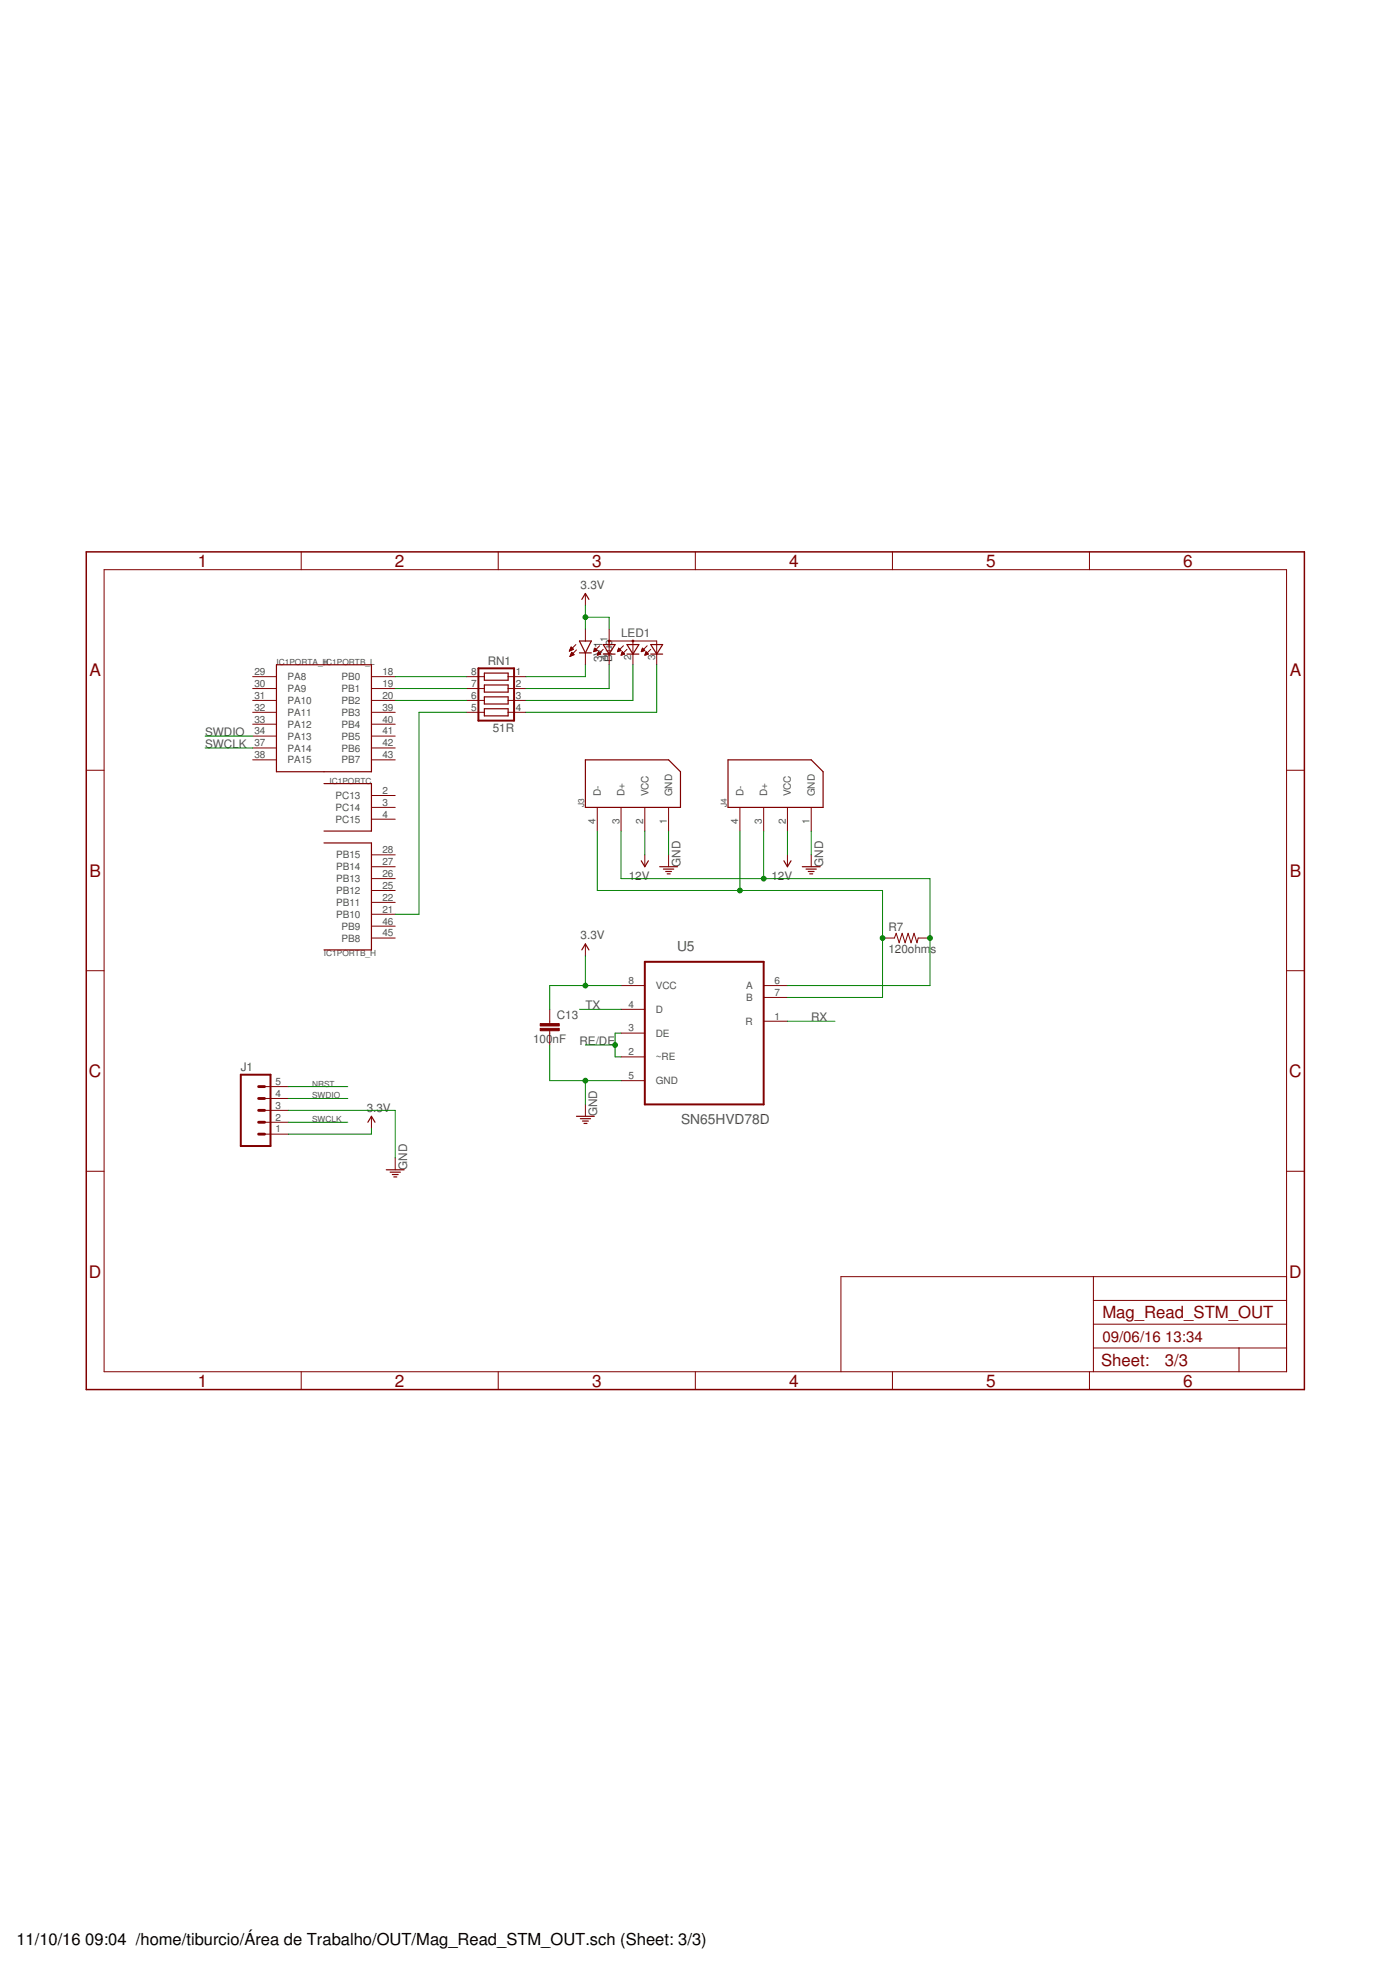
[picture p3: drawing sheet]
<svg xmlns="http://www.w3.org/2000/svg" width="297mm" height="420mm" viewBox="0 0 297 420" stroke-linecap="round" stroke-linejoin="round" font-family="sans-serif">
<g fill="none" stroke="#800000" stroke-width=".21">
<path d="M64.4 117.9v3.9M106.5 117.9v3.9M148.6 117.9v3.9M190.7 117.9v3.9M232.8 117.9v3.9M22.2 121.8h252.7v171.4h-252.7zM121.7 139.1h.1M121.8 139h.3M121.8 138.9h.6M121.9 138.7h.6M121.9 138.6h.5M121.9 139.9h.7"/>
<path d="M122 138.5h.3M122 138.4h.2M122 139.8h.6M122 138.3l.6 .5-.9 .3zM122 139.7h.5M122.1 139.6h.2M122.2 139.4h.1M122.7 139.9l-.5-.5-.4 .9M122.7 139.9l-.9 .4M123.1 137.8l-1.4 1.3M123.2 138.9l-1.4 1.4M125.1 126.8v2.6"/>
<path d="M125.1 134.5v2.5M125.1 139.5v2.6M126.9 139.2h.2M126.9 139.1h.5M127 139h.6M127 138.9h.5M127.1 138.7h.2M127.1 138.6h.1M127.1 138.5l.5 .5-.7 .3zM127.7 139.9h.3M127.7 139.8h.6M127.8 139.7h.5"/>
<path d="M127.8 139.6h.4M127.8 139.4h.3M127.9 139.3h.1M127.9 139.3l.5 .5-.8 .2zM128.1 138l-.8 .9M128.9 138.8l-.9 .9M130.2 137h10.1v5.1M130.2 134.5v7.6M132 139.2h.2M132 139.1h.5M132.1 139h.6M132.1 138.9h.4"/>
<path d="M132.1 138.7h.3M132.2 138.6h.1M132.2 138.5l.5 .5-.7 .3zM132.8 139.9h.2M132.8 139.8h.6M132.8 139.7h.6M132.9 139.6h.4M132.9 139.4h.2M132.9 139.3h.1M133 139.3l.5 .5-.8 .2zM133.2 138l-.9 .9M134 138.8l-.9 .9"/>
<path d="M135.3 137v5.1M137.1 139.2h.1M137.1 139.1h.5M137.1 139h.6M137.2 138.9h.4M137.2 138.7h.3M137.3 138.6h.1M137.3 138.5l.5 .5-.8 .3zM137.8 139.9h.3M137.9 139.8h.6M137.9 139.7h.6M137.9 139.6h.4"/>
<path d="M138 139.4h.2M138 139.3h.1M138 139.3l.6 .5-.8 .2zM138.3 138l-.9 .9M139.1 138.8l-.9 .9M54 144.6h5.1M54 147.2h5.1M54 149.7h5.1M54 152.2h5.1M54 154.8h5.1M54 157.3h5.1M54 159.9h5.1"/>
<path d="M79.4 144.6h5.1M79.4 147.2h5.1M79.4 149.7h5.1M79.4 152.2h5.1M79.4 154.8h5.1M79.4 157.3h5.1M79.4 159.9h5.1M99.7 144.6h3.8M99.7 147.2h3.8M99.7 149.7h3.8M99.7 152.2h3.8M108.6 144.6h3.8"/>
<path d="M108.6 147.2h3.8M108.6 149.7h3.8M108.6 152.2h3.8M121.9 140.2h.2M121.9 140.1h.5M18.4 164.6h3.8M54 162.4h5.1M79.4 162.4h5.1M79.4 170h5.1M79.4 172.6h5.1M79.4 175.1h5.1M127.6 172.6v5"/>
<path d="M132.7 172.6v5M137.8 172.6v5M142.9 172.6v5M158.1 172.6v5M163.2 172.6v5M168.3 172.6v5M173.4 172.6v5M274.9 164.6h3.8M79.4 197.9h5.1M79.4 195.4h5.1M79.4 192.8h5.1M79.4 190.3h5.1"/>
<path d="M79.4 187.8h5.1M79.4 185.2h5.1M79.4 182.7h5.1M137.8 182.7v2.5M142.9 182.7v2.5M168.3 182.7v2.5M173.4 182.7v2.5M18.4 207.5h3.8M79.4 200.5h5.1M117.5 215.7v3.1M125.1 201.7v2.6M132.7 210.6h5.1"/>
<path d="M132.7 215.7h5.1M163.2 210.6h5.1M163.2 213.2h5.1M163.2 218.2h5.1M188.6 200.5h2.5l.4-1 .7 2 .6-2 .6 2 .7-2 .6 2 .6-2 .7 2 .2-1h2.5M274.9 207.5h3.8M56.5 239.8h5.1M56.5 237.3h5.1M56.5 234.8h5.1M56.5 232.2h5.1M79.4 238.6v2.5M117.5 220.3v3"/>
<path d="M125.1 236v2.6M132.7 220.8h5.1M132.7 225.9h5.1M132.7 230.9h5.1M18.4 250.3h3.8M56.5 242.4h5.1M84.5 247.5v2.5M274.9 250.3h3.8M233.7 272.8v20.4M233.7 277.9h41.2M274.9 272.8h-95.2v20.4M64.4 293.2v3.8"/>
<path d="M106.5 293.2v3.8M148.6 293.2v3.8M190.7 293.2v3.8M232.8 293.2v3.8M233.7 288.1h41.2M233.7 283h41.2M264.8 288.1v5.1"/>
</g>
<path d="M18.4 117.9h260.3v179.1h-260.3z" fill="none" stroke="#800000" stroke-width=".32"/>
<g fill="none" stroke="#800000" stroke-width=".25">
<path d="M123.8 137h2.6l-1.3 2.5zM123.8 139.5h2.6M124.3 128.1l.8-1.3 .8 1.3M128.9 139.8h2.5M128.9 137.8h2.5l-1.2 2zM134 139.8h2.5M134 137.8h2.5l-1.2 2zM139.1 137.8h2.5l-1.3 2zM139.1 139.8h2.5M59.1 142.1h20.3v22.8h-20.3zM103.5 143.8h5.1v1.6h-5.1zM103.5 146.4h5.1v1.5h-5.1z"/>
<path d="M103.5 148.9h5.1v1.6h-5.1zM103.5 151.5h5.1v1.5h-5.1zM69.2 167.5h10.2v10.1h-10.2M125.1 162.4h17.8l2.5 2.5v7.7h-20.3zM155.6 162.4h17.8l2.5 2.5v7.7h-20.3zM69.2 180.1h10.2v22.9h-10.2M137 184l.8 1.2 .8-1.2M141 185.2h3.8M141.8 185.7h2.2M142.3 186.2h1.2M142.6 186.8h.6M167.5 184l.8 1.2 .7-1.2"/>
<path d="M171.4 185.2h3.9M172.3 185.7h2.1M172.7 186.2h1.3M173 186.8h.7M124.3 203l.8-1.3 .8 1.3M78.6 239.8l.8-1.2 .7 1.2M123.2 238.6h3.8M124 239.1h2.2M124.5 239.6h1.2M82.5 250h3.9M83.4 250.5h2.2M83.8 251h1.3"/>
<path d="M84.2 251.5h.6M124.8 240.1h.6"/>
<circle cx="130.2" cy="137" r=".17"/>
<circle cx="135.3" cy="137" r=".17"/>
</g>
<path d="M102.2 142.8h7.7v11.2h-7.7zM137.8 205.5h25.4v30.5h-25.4zM51.5 229.7h6.3v15.2h-6.3z" fill="none" stroke="#800000" stroke-width=".42"/>
<g fill="#800000" stroke="#800000" stroke-width=".21">
<path d="M115.4 219.8h4.1v.5h-4.1z"/>
<path d="M115.4 218.8h4.1v.5h-4.1z"/>
</g>
<path d="M55.3 237.3h1.2M55.3 239.8h1.2M55.3 232.2h1.2M55.3 234.8h1.2M55.3 242.4h1.2" fill="none" stroke="#800000" stroke-width=".61"/>
<g fill="none" stroke="#008000" stroke-width=".21">
<path d="M125.1 129.4v5.1M125.1 131.9h5.1v2.6M43.8 159.9h10.2M43.8 157.3h10.2M84.5 149.7h15.2M84.5 147.2h15.2M84.5 144.6h15.2M99.7 152.2h-10.2v43.2h-5M125.1 142.1v2.5h-12.7M130.2 142.1v5.1h-17.8M135.3 142.1v7.6h-22.9M140.3 142.1v10.1h-27.9"/>
<path d="M127.6 177.6v12.7h61v22.9h-20.3M132.7 177.6v10.2h66v22.8h-30.4M137.8 177.6v5.1M142.9 177.6v5.1M158.1 177.6v12.7M163.2 177.6v10.2M168.3 177.6v5.1M173.4 177.6v5.1M123.8 215.7h8.9M125.1 204.3v6.3M132.7 210.6h-15.2v5.1M168.3 218.2h10.1"/>
<path d="M61.6 237.3h22.9v10.2M61.6 239.8h12.7M61.6 234.8h12.7M61.6 232.2h12.7M117.5 223.3v7.6h15.2M125.1 230.9v5.1M125.1 223.3h6.3M132.7 220.8h-1.3v5.1h1.3M79.4 241.1v1.3h-17.8"/>
</g>
<g fill="#008000" stroke="#008000" stroke-width=".21">
<circle cx="125.1" cy="230.9" r=".51"/>
<circle cx="158.1" cy="190.3" r=".51"/>
<circle cx="188.6" cy="200.5" r=".51"/>
<circle cx="163.2" cy="187.8" r=".51"/>
<circle cx="198.7" cy="200.5" r=".51"/>
<circle cx="125.1" cy="210.6" r=".51"/>
<circle cx="125.1" cy="131.9" r=".51"/>
<circle cx="131.4" cy="223.3" r=".51"/>
</g>
<g font-size="3.7" fill="#800000">
<text x="42.3" y="121.1">1</text>
<text x="84.4" y="121.1">2</text>
<text x="126.5" y="121.1">3</text>
<text x="168.6" y="121.1">4</text>
<text x="210.7" y="121.1">5</text>
<text x="252.9" y="121.1">6</text>
<text x="19.1" y="144.5">A</text>
<text x="275.6" y="144.5">A</text>
<text x="19.1" y="187.3">B</text>
<text x="275.6" y="187.3">B</text>
<text x="19" y="230.2">C</text>
<text x="275.5" y="230.2">C</text>
<text x="19" y="273">D</text>
<text x="275.5" y="273">D</text>
<text x="42.3" y="296.4">1</text>
<text x="84.4" y="296.4">2</text>
<text x="126.5" y="296.4">3</text>
<text x="168.6" y="296.4">4</text>
<text x="210.7" y="296.4">5</text>
<text x="252.9" y="296.4">6</text>
</g>
<g font-size="3.6" fill="#800000">
<text x="235.6" y="281.7">Mag_Read_STM_OUT</text>
<text x="235.3" y="292">Sheet:</text>
<text x="248.9" y="291.9">3/3</text>
</g>
<g font-size="3.5">
<text x="3.5" y="415.7">11/10/16</text>
<text x="18.2" y="415.7">09:04 /home/tiburcio/Área de Trabalho/OUT/Mag_Read_STM_OUT.sch (Sheet: 3/3)</text>
</g>
<g font-size="3.2" fill="#800000">
<text x="235.6" y="286.8">09/06/16</text>
<text x="249" y="286.8">13:34</text>
</g>
<g font-size="2.9" fill="#505050">
<text x="144.7" y="203.2">U5</text>
<text x="145.5" y="240.2">SN65HVD78D</text>
</g>
<g font-size="2.5" fill="#505050">
<text x="124.1" y="125.8">3.3V</text>
<text x="132.7" y="136.2">LED1</text>
<text x="104.2" y="142.1">RN1</text>
<text x="128.7" y="141.6" transform="rotate(-90 128.7 141.6)">3V1</text>
<text x="130.8" y="141.6" transform="rotate(-90 130.8 141.6)">Blue</text>
<text x="43.8" y="159.8">SWCLK</text>
<text x="43.8" y="157.3">SWDIO</text>
<text x="105.3" y="156.5">51R</text>
<text x="145.4" y="185.2" transform="rotate(-90 145.4 185.2)">GND</text>
<text x="175.9" y="185.2" transform="rotate(-90 175.9 185.2)">GND</text>
<text x="134.4" y="188">12V</text>
<text x="164.8" y="188">12V</text>
<text x="124.1" y="200.7">3.3V</text>
<text x="189.9" y="203.8">120ohm</text>
<text x="189.9" y="199">R7</text>
<text x="198.9" y="203.8">s</text>
<text x="125.1" y="215.7">TX</text>
<text x="119" y="217.9">C13</text>
<text x="173.3" y="218.2">RX</text>
<text x="113.9" y="222.9">100</text>
<text x="118.1" y="222.9">nF</text>
<text x="123.8" y="223.3">RE/DE</text>
<text x="51.5" y="228.9">J1</text>
<text x="78.4" y="237.5">3.3V</text>
<text x="127.6" y="238.6" transform="rotate(-90 127.6 238.6)">GND</text>
<text x="87" y="250" transform="rotate(-90 87 250)">GND</text>
</g>
<g font-size="2.1" fill="#505050">
<text x="129.8" y="137.2" transform="rotate(-90 129.8 137.2)">1</text>
<text x="129.8" y="141.1" transform="rotate(-90 129.8 141.1)">4</text>
<text x="134.9" y="141.1" transform="rotate(-90 134.9 141.1)">2</text>
<text x="140" y="141.1" transform="rotate(-90 140 141.1)">3</text>
<text x="54.4" y="144.3">29</text>
<text x="54.4" y="146.8">30</text>
<text x="54.4" y="149.3">31</text>
<text x="61.4" y="145.4">PA8</text>
<text x="61.4" y="147.9">PA9</text>
<text x="73" y="145.4">PB0</text>
<text x="73" y="147.9">PB1</text>
<text x="81.7" y="144.3">18</text>
<text x="81.7" y="146.8">19</text>
<text x="81.7" y="149.3">20</text>
<text x="100.7" y="149.3">6</text>
<text x="100.7" y="146.8">7</text>
<text x="100.7" y="144.3">8</text>
<text x="110.2" y="146.8">2</text>
<text x="110.2" y="149.3">3</text>
<text x="110.2" y="144.3">1</text>
<text x="54.4" y="151.9">32</text>
<text x="54.4" y="154.4">33</text>
<text x="61.4" y="150.4">PA10</text>
<text x="61.4" y="153">PA11</text>
<text x="61.4" y="155.5">PA12</text>
<text x="73" y="150.4">PB2</text>
<text x="73" y="153">PB3</text>
<text x="73" y="155.5">PB4</text>
<text x="81.7" y="151.9">39</text>
<text x="81.7" y="154.4">40</text>
<text x="100.7" y="151.9">5</text>
<text x="110.2" y="151.9">4</text>
<text x="54.4" y="156.9">34</text>
<text x="54.4" y="159.5">37</text>
<text x="61.4" y="158.1">PA13</text>
<text x="61.4" y="160.6">PA14</text>
<text x="73" y="158.1">PB5</text>
<text x="73" y="160.6">PB6</text>
<text x="81.7" y="156.9">41</text>
<text x="81.7" y="159.5">42</text>
<text x="54.4" y="162">38</text>
<text x="61.4" y="163.1">PA15</text>
<text x="73" y="163.1">PB7</text>
<text x="81.7" y="162">43</text>
<text x="71.7" y="170.8">PC13</text>
<text x="71.7" y="173.3">PC14</text>
<text x="81.7" y="169.6">2</text>
<text x="81.7" y="172.2">3</text>
<text x="128.4" y="170.2" transform="rotate(-90 128.4 170.2)">D-</text>
<text x="133.5" y="170.2" transform="rotate(-90 133.5 170.2)">D+</text>
<text x="138.6" y="170.2" transform="rotate(-90 138.6 170.2)">VCC</text>
<text x="143.6" y="170.2" transform="rotate(-90 143.6 170.2)">GND</text>
<text x="158.9" y="170.2" transform="rotate(-90 158.9 170.2)">D-</text>
<text x="164" y="170.2" transform="rotate(-90 164 170.2)">D+</text>
<text x="169" y="170.2" transform="rotate(-90 169 170.2)">VCC</text>
<text x="174.1" y="170.2" transform="rotate(-90 174.1 170.2)">GND</text>
<text x="71.7" y="175.8">PC15</text>
<text x="81.7" y="174.7">4</text>
<text x="127.3" y="176.1" transform="rotate(-90 127.3 176.1)">4</text>
<text x="132.4" y="176.1" transform="rotate(-90 132.4 176.1)">3</text>
<text x="137.4" y="176.1" transform="rotate(-90 137.4 176.1)">2</text>
<text x="142.5" y="176.1" transform="rotate(-90 142.5 176.1)">1</text>
<text x="157.8" y="176.1" transform="rotate(-90 157.8 176.1)">4</text>
<text x="162.8" y="176.1" transform="rotate(-90 162.8 176.1)">3</text>
<text x="167.9" y="176.1" transform="rotate(-90 167.9 176.1)">2</text>
<text x="173" y="176.1" transform="rotate(-90 173 176.1)">1</text>
<text x="71.8" y="186">PB14</text>
<text x="71.8" y="183.5">PB15</text>
<text x="81.7" y="184.9">27</text>
<text x="81.7" y="182.3">28</text>
<text x="71.8" y="191.1">PB12</text>
<text x="71.8" y="188.5">PB13</text>
<text x="81.7" y="190">25</text>
<text x="81.7" y="187.4">26</text>
<text x="71.8" y="196.2">PB10</text>
<text x="71.8" y="193.6">PB11</text>
<text x="81.7" y="197.6">46</text>
<text x="81.7" y="195">21</text>
<text x="81.7" y="192.5">22</text>
<text x="73" y="201.2">PB8</text>
<text x="73" y="198.7">PB9</text>
<text x="81.7" y="200.1">45</text>
<text x="134.3" y="210.3">8</text>
<text x="134.3" y="215.4">4</text>
<text x="140.1" y="211.4">VCC</text>
<text x="159.4" y="211.4">A</text>
<text x="159.4" y="213.9">B</text>
<text x="165.5" y="210.3">6</text>
<text x="165.5" y="212.8">7</text>
<text x="134.3" y="220.4">3</text>
<text x="140.1" y="216.5">D</text>
<text x="140.1" y="221.5">DE</text>
<text x="159.3" y="219">R</text>
<text x="165.5" y="217.9">1</text>
<text x="134.3" y="225.5">2</text>
<text x="140.1" y="226.6">~RE</text>
<text x="58.9" y="231.9">5</text>
<text x="134.3" y="230.6">5</text>
<text x="140.1" y="231.7">GND</text>
<text x="58.9" y="239.5">2</text>
<text x="58.9" y="236.9">3</text>
<text x="58.9" y="234.4">4</text>
<text x="58.9" y="242">1</text>
</g>
<g font-size="1.8" fill="#505050">
<text x="59.1" y="142.1">IC1PORTA_H</text>
<text x="69.2" y="142.1">IC1PORTB_L</text>
<text x="70.4" y="167.5">IC1PORTC</text>
<text x="124.8" y="172.5" transform="rotate(-90 124.8 172.5)">J3</text>
<text x="155.3" y="172.5" transform="rotate(-90 155.3 172.5)">J4</text>
<text x="69.2" y="204.3">IC1PORTB_H</text>
<text x="66.7" y="232.2">NRST</text>
<text x="66.7" y="239.8">SWCLK</text>
<text x="66.7" y="234.8">SWDIO</text>
</g>
</svg>
